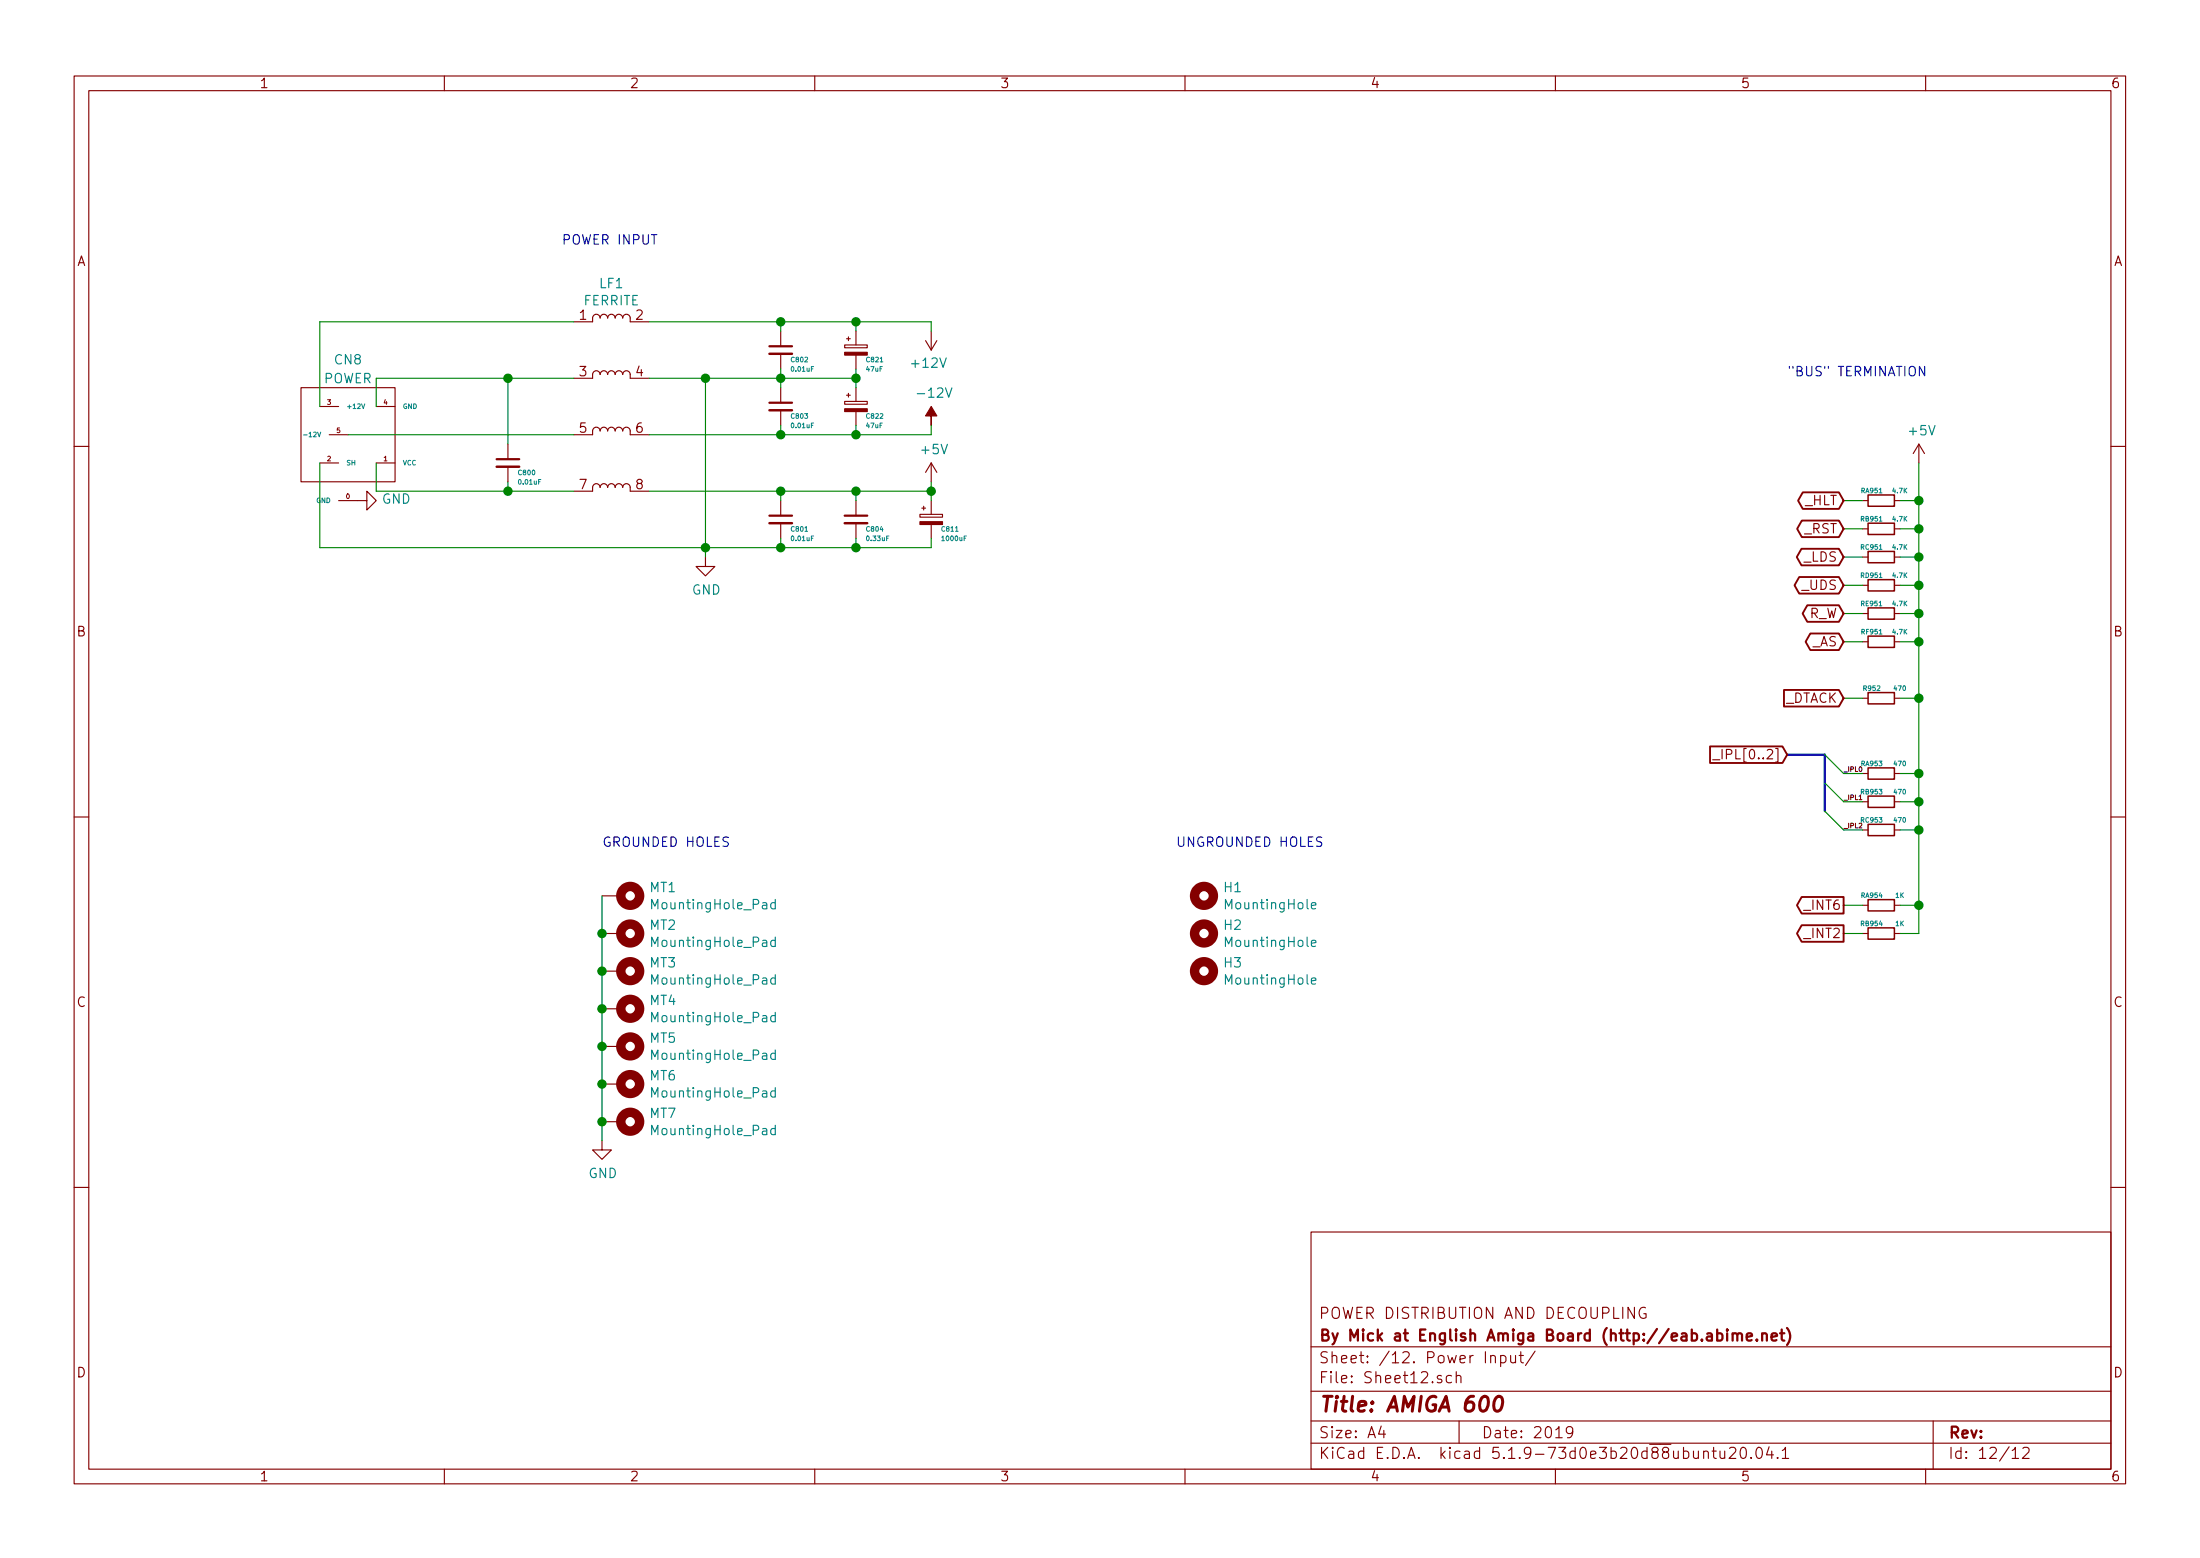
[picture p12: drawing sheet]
EESchema Schematic File Version 4
EELAYER 30 0
EELAYER END
$Descr A4 11693 8268
encoding utf-8
Sheet 12 12
Title "AMIGA 600"
Date "2019"
Rev ""
Comp "By Mick at English Amiga Board (http://eab.abime.net)"
Comment1 "POWER DISTRIBUTION AND DECOUPLING"
Comment2 ""
Comment3 ""
Comment4 ""
$EndDescr
$Comp
L Device:R_Small RA951
U 1 1
P 10000 2650
F 0 "RA951" V 10050 2700 25  0000 C CNN
F 1 "4.7K" V 10050 2550 25  0000 C CNN
F 2 "MyLibrary:SMD_1206" H 10000 2650 50  0001 C CNN
F 3 "~" H 10000 2650 50  0001 C CNN
	1    10000 2650
	0    -1   -1   0   
$EndComp
$Comp
L Device:R_Small RB951
U 1 1
P 10000 2800
F 0 "RB951" V 10050 2850 25  0000 C CNN
F 1 "4.7K" V 10050 2700 25  0000 C CNN
F 2 "MyLibrary:SMD_1206" H 10000 2800 50  0001 C CNN
F 3 "~" H 10000 2800 50  0001 C CNN
	1    10000 2800
	0    -1   -1   0   
$EndComp
$Comp
L Device:R_Small RC951
U 1 1
P 10000 2950
F 0 "RC951" V 10050 3000 25  0000 C CNN
F 1 "4.7K" V 10050 2850 25  0000 C CNN
F 2 "MyLibrary:SMD_1206" H 10000 2950 50  0001 C CNN
F 3 "~" H 10000 2950 50  0001 C CNN
	1    10000 2950
	0    -1   -1   0   
$EndComp
$Comp
L Device:R_Small RD951
U 1 1
P 10000 3100
F 0 "RD951" V 10050 3150 25  0000 C CNN
F 1 "4.7K" V 10050 3000 25  0000 C CNN
F 2 "MyLibrary:SMD_1206" H 10000 3100 50  0001 C CNN
F 3 "~" H 10000 3100 50  0001 C CNN
	1    10000 3100
	0    -1   -1   0   
$EndComp
Text GLabel 9800 2650 0    50   BiDi ~ 0
_HLT
Text GLabel 9800 2800 0    50   BiDi ~ 0
_RST
Text GLabel 9800 2950 0    50   BiDi ~ 0
_LDS
Text GLabel 9800 3100 0    50   BiDi ~ 0
_UDS
Text GLabel 9800 3250 0    50   BiDi ~ 0
R_W
Text GLabel 9800 3400 0    50   BiDi ~ 0
_AS
Wire Wire Line
	9800 2650 9900 2650
Wire Wire Line
	9800 2800 9900 2800
Wire Wire Line
	9800 2950 9900 2950
Wire Wire Line
	9800 3100 9900 3100
Wire Wire Line
	9800 3250 9900 3250
Wire Wire Line
	9800 3400 9900 3400
Wire Wire Line
	10100 2650 10200 2650
Wire Wire Line
	10100 2800 10200 2800
Wire Wire Line
	10100 2950 10200 2950
Wire Wire Line
	10100 3100 10200 3100
Wire Wire Line
	10100 3250 10200 3250
Wire Wire Line
	10100 3400 10200 3400
Connection ~ 10200 2650
Wire Wire Line
	10200 2650 10200 2800
Connection ~ 10200 2800
Wire Wire Line
	10200 2800 10200 2950
Connection ~ 10200 2950
Wire Wire Line
	10200 2950 10200 3100
Connection ~ 10200 3100
Wire Wire Line
	10200 3100 10200 3250
Connection ~ 10200 3250
Wire Wire Line
	10200 3250 10200 3400
Text GLabel 9800 3700 0    50   Input ~ 0
_DTACK
Wire Wire Line
	9800 3700 9900 3700
Wire Wire Line
	10100 3700 10200 3700
Text Label 9800 4250 0    25   ~ 0
_IPL1
Text Label 9800 4100 0    25   ~ 0
_IPL0
Text GLabel 9500 4000 0    50   Input ~ 0
_IPL[0..2]
Wire Wire Line
	9800 4400 9900 4400
Wire Wire Line
	9800 4250 9900 4250
Wire Wire Line
	9800 4100 9900 4100
Text Label 9800 4400 0    25   ~ 0
_IPL2
Entry Wire Line
	9700 4150 9800 4250
Entry Wire Line
	9700 4000 9800 4100
Entry Wire Line
	9700 4300 9800 4400
Wire Bus Line
	9700 4000 9500 4000
Wire Wire Line
	10200 3400 10200 3700
Connection ~ 10200 3400
Connection ~ 10200 3700
Wire Wire Line
	10100 4400 10200 4400
Wire Wire Line
	10100 4250 10200 4250
Wire Wire Line
	10100 4100 10200 4100
Wire Wire Line
	10200 3700 10200 4100
Text GLabel 9800 4800 0    50   Output ~ 0
_INT6
Text GLabel 9800 4950 0    50   Output ~ 0
_INT2
Wire Wire Line
	9800 4800 9900 4800
Wire Wire Line
	9800 4950 9900 4950
Wire Wire Line
	10100 4800 10200 4800
Wire Wire Line
	10100 4950 10200 4950
Text Notes 9500 2000 0    50   ~ 0
"BUS" TERMINATION
$Comp
L Device:C_Small C800
U 1 1
P 2700 2450
F 0 "C800" H 2750 2400 25  0000 L CNN
F 1 "0.01uF" H 2750 2350 25  0000 L CNN
F 2 "MyLibrary:SMD_1206" H 2700 2450 50  0001 C CNN
F 3 "~" H 2700 2450 50  0001 C CNN
	1    2700 2450
	1    0    0    -1  
$EndComp
Wire Wire Line
	2700 2550 2700 2600
Wire Wire Line
	2700 2600 3050 2600
Wire Wire Line
	2700 2350 2700 2000
$Comp
L Device:C_Small C803
U 1 1
P 4150 2150
F 0 "C803" H 4200 2100 25  0000 L CNN
F 1 "0.01uF" H 4200 2050 25  0000 L CNN
F 2 "MyLibrary:SMD_1206" H 4150 2150 50  0001 C CNN
F 3 "~" H 4150 2150 50  0001 C CNN
	1    4150 2150
	1    0    0    -1  
$EndComp
$Comp
L Device:C_Small C802
U 1 1
P 4150 1850
F 0 "C802" H 4200 1800 25  0000 L CNN
F 1 "0.01uF" H 4200 1750 25  0000 L CNN
F 2 "MyLibrary:SMD_1206" H 4150 1850 50  0001 C CNN
F 3 "~" H 4150 1850 50  0001 C CNN
	1    4150 1850
	1    0    0    -1  
$EndComp
$Comp
L Device:C_Small C801
U 1 1
P 4150 2750
F 0 "C801" H 4200 2700 25  0000 L CNN
F 1 "0.01uF" H 4200 2650 25  0000 L CNN
F 2 "MyLibrary:SMD_1206" H 4150 2750 50  0001 C CNN
F 3 "~" H 4150 2750 50  0001 C CNN
	1    4150 2750
	1    0    0    -1  
$EndComp
Wire Wire Line
	4150 2900 4150 2850
Wire Wire Line
	4150 2600 4150 2650
Wire Wire Line
	4150 2300 4150 2250
Wire Wire Line
	4150 2050 4150 2000
Wire Wire Line
	4150 1750 4150 1700
Connection ~ 4150 1700
Wire Wire Line
	4150 1700 4550 1700
$Comp
L Device:C_Small C804
U 1 1
P 4550 2750
F 0 "C804" H 4600 2700 25  0000 L CNN
F 1 "0.33uF" H 4600 2650 25  0000 L CNN
F 2 "MyLibrary:SMD_1210" H 4550 2750 50  0001 C CNN
F 3 "~" H 4550 2750 50  0001 C CNN
	1    4550 2750
	1    0    0    -1  
$EndComp
Wire Wire Line
	4150 2900 4550 2900
Wire Wire Line
	4550 2900 4550 2850
Wire Wire Line
	4550 2650 4550 2600
Wire Wire Line
	4550 2600 4150 2600
Connection ~ 4150 2600
Connection ~ 4550 2600
$Comp
L Device:CP_Small C822
U 1 1
P 4550 2150
AR Path="/5D417E4B" Ref="C822"  Part="1" 
AR Path="/5DA314AD/5D417E4B" Ref="C822"  Part="1" 
F 0 "C822" H 4600 2100 25  0000 L CNN
F 1 "47uF" H 4600 2050 25  0000 L CNN
F 2 "MyLibrary:C_SMD_D6.3" H 4550 2150 50  0001 C CNN
F 3 "~" H 4550 2150 50  0001 C CNN
	1    4550 2150
	1    0    0    -1  
$EndComp
$Comp
L Device:CP_Small C821
U 1 1
P 4550 1850
AR Path="/5D41A95D" Ref="C821"  Part="1" 
AR Path="/5DA314AD/5D41A95D" Ref="C821"  Part="1" 
F 0 "C821" H 4600 1800 25  0000 L CNN
F 1 "47uF" H 4600 1750 25  0000 L CNN
F 2 "MyLibrary:C_SMD_D6.3" H 4550 1850 50  0001 C CNN
F 3 "~" H 4550 1850 50  0001 C CNN
	1    4550 1850
	1    0    0    -1  
$EndComp
Wire Wire Line
	4550 1950 4550 2000
Wire Wire Line
	4550 2250 4550 2300
Wire Wire Line
	4550 2300 4150 2300
Connection ~ 4150 2300
Wire Wire Line
	4550 1750 4550 1700
Connection ~ 4550 1700
Wire Wire Line
	4950 1700 4950 1750
Connection ~ 4150 2000
Wire Wire Line
	4150 2000 4150 1950
Wire Wire Line
	4150 2000 4550 2000
Connection ~ 4550 2000
Wire Wire Line
	4550 2000 4550 2050
Wire Wire Line
	4550 2900 4950 2900
Connection ~ 4550 2900
Wire Wire Line
	4950 2600 4950 2550
Wire Wire Line
	4950 2900 4950 2850
Wire Wire Line
	4950 2600 4950 2650
Connection ~ 4950 2600
Text Notes 3500 1300 2    50   ~ 0
POWER INPUT
Connection ~ 4150 2900
Connection ~ 4550 2300
Wire Wire Line
	4550 2300 4950 2300
Wire Wire Line
	4950 2300 4950 2250
Connection ~ 3750 2000
Wire Wire Line
	3750 2000 4150 2000
Connection ~ 3750 2900
Wire Wire Line
	3750 2900 4150 2900
Wire Wire Line
	4550 2600 4950 2600
Wire Wire Line
	4550 1700 4950 1700
$Comp
L Device:R_Small RF951
U 1 1
P 10000 3400
F 0 "RF951" V 10050 3450 25  0000 C CNN
F 1 "4.7K" V 10050 3300 25  0000 C CNN
F 2 "MyLibrary:SMD_1206" H 10000 3400 50  0001 C CNN
F 3 "~" H 10000 3400 50  0001 C CNN
	1    10000 3400
	0    -1   -1   0   
$EndComp
$Comp
L Device:R_Small RE951
U 1 1
P 10000 3250
F 0 "RE951" V 10050 3300 25  0000 C CNN
F 1 "4.7K" V 10050 3150 25  0000 C CNN
F 2 "MyLibrary:SMD_1206" H 10000 3250 50  0001 C CNN
F 3 "~" H 10000 3250 50  0001 C CNN
	1    10000 3250
	0    -1   -1   0   
$EndComp
$Comp
L Device:R_Small RB954
U 1 1
P 10000 4950
F 0 "RB954" V 10050 5000 25  0000 C CNN
F 1 "1K" V 10050 4850 25  0000 C CNN
F 2 "MyLibrary:SMD_1206" H 10000 4950 50  0001 C CNN
F 3 "~" H 10000 4950 50  0001 C CNN
	1    10000 4950
	0    -1   -1   0   
$EndComp
$Comp
L Device:R_Small RA954
U 1 1
P 10000 4800
F 0 "RA954" V 10050 4850 25  0000 C CNN
F 1 "1K" V 10050 4700 25  0000 C CNN
F 2 "MyLibrary:SMD_1206" H 10000 4800 50  0001 C CNN
F 3 "~" H 10000 4800 50  0001 C CNN
	1    10000 4800
	0    -1   -1   0   
$EndComp
$Comp
L Device:R_Small R952
U 1 1
P 10000 3700
F 0 "R952" V 10050 3750 25  0000 C CNN
F 1 "470" V 10050 3600 25  0000 C CNN
F 2 "MyLibrary:SMD_1206" H 10000 3700 50  0001 C CNN
F 3 "~" H 10000 3700 50  0001 C CNN
	1    10000 3700
	0    -1   -1   0   
$EndComp
$Comp
L Device:R_Small RC953
U 1 1
P 10000 4400
F 0 "RC953" V 10050 4450 25  0000 C CNN
F 1 "470" V 10050 4300 25  0000 C CNN
F 2 "MyLibrary:SMD_1206" H 10000 4400 50  0001 C CNN
F 3 "~" H 10000 4400 50  0001 C CNN
	1    10000 4400
	0    -1   -1   0   
$EndComp
$Comp
L Device:R_Small RB953
U 1 1
P 10000 4250
F 0 "RB953" V 10050 4300 25  0000 C CNN
F 1 "470" V 10050 4150 25  0000 C CNN
F 2 "MyLibrary:SMD_1206" H 10000 4250 50  0001 C CNN
F 3 "~" H 10000 4250 50  0001 C CNN
	1    10000 4250
	0    -1   -1   0   
$EndComp
$Comp
L Device:R_Small RA953
U 1 1
P 10000 4100
F 0 "RA953" V 10050 4150 25  0000 C CNN
F 1 "470" V 10050 4000 25  0000 C CNN
F 2 "MyLibrary:SMD_1206" H 10000 4100 50  0001 C CNN
F 3 "~" H 10000 4100 50  0001 C CNN
	1    10000 4100
	0    -1   -1   0   
$EndComp
Text Notes 3200 4500 0    50   ~ 0
GROUNDED HOLES
Text Notes 6250 4500 0    50   ~ 0
UNGROUNDED HOLES
$Comp
L MyLibrary:POWER CN8
U 1 1
P 1850 2300
AR Path="/5D3F6003" Ref="CN8"  Part="1" 
AR Path="/5DA314AD/5D3F6003" Ref="CN8"  Part="1" 
F 0 "CN8" H 1850 2700 50  0000 C CNN
F 1 "POWER" H 1850 2600 50  0000 C CNN
F 2 "MyLibrary:Power" H 1850 2300 50  0001 C CNN
F 3 "" H 1850 2300 50  0001 C CNN
	1    1850 2300
	1    0    0    -1  
$EndComp
Wire Wire Line
	1850 2300 3050 2300
Wire Wire Line
	2000 2150 2000 2000
Wire Wire Line
	2000 2000 2700 2000
Connection ~ 2700 2000
Wire Wire Line
	1700 2150 1700 1700
Wire Wire Line
	1700 1700 3050 1700
Wire Wire Line
	2000 2450 2000 2600
Wire Wire Line
	2000 2600 2700 2600
Connection ~ 2700 2600
Wire Wire Line
	1700 2450 1700 2900
Wire Wire Line
	1700 2900 3750 2900
$Comp
L Mechanical:MountingHole_Pad MT1
U 1 1
P 3300 4750
F 0 "MT1" V 3254 4900 50  0000 L CNN
F 1 "MountingHole_Pad" V 3345 4900 50  0000 L CNN
F 2 "MyLibrary:MT1-4" H 3300 4750 50  0001 C CNN
F 3 "~" H 3300 4750 50  0001 C CNN
	1    3300 4750
	0    1    1    0   
$EndComp
$Comp
L Mechanical:MountingHole_Pad MT2
U 1 1
P 3300 4950
F 0 "MT2" V 3254 5100 50  0000 L CNN
F 1 "MountingHole_Pad" V 3345 5100 50  0000 L CNN
F 2 "MyLibrary:MT1-4" H 3300 4950 50  0001 C CNN
F 3 "~" H 3300 4950 50  0001 C CNN
	1    3300 4950
	0    1    1    0   
$EndComp
$Comp
L Mechanical:MountingHole_Pad MT3
U 1 1
P 3300 5150
F 0 "MT3" V 3254 5300 50  0000 L CNN
F 1 "MountingHole_Pad" V 3345 5300 50  0000 L CNN
F 2 "MyLibrary:MT1-4" H 3300 5150 50  0001 C CNN
F 3 "~" H 3300 5150 50  0001 C CNN
	1    3300 5150
	0    1    1    0   
$EndComp
$Comp
L Mechanical:MountingHole_Pad MT4
U 1 1
P 3300 5350
F 0 "MT4" V 3254 5500 50  0000 L CNN
F 1 "MountingHole_Pad" V 3345 5500 50  0000 L CNN
F 2 "MyLibrary:MT1-4" H 3300 5350 50  0001 C CNN
F 3 "~" H 3300 5350 50  0001 C CNN
	1    3300 5350
	0    1    1    0   
$EndComp
$Comp
L Mechanical:MountingHole_Pad MT5
U 1 1
P 3300 5550
F 0 "MT5" V 3254 5700 50  0000 L CNN
F 1 "MountingHole_Pad" V 3345 5700 50  0000 L CNN
F 2 "MyLibrary:MT5" H 3300 5550 50  0001 C CNN
F 3 "~" H 3300 5550 50  0001 C CNN
	1    3300 5550
	0    1    1    0   
$EndComp
$Comp
L Mechanical:MountingHole_Pad MT6
U 1 1
P 3300 5750
F 0 "MT6" V 3254 5900 50  0000 L CNN
F 1 "MountingHole_Pad" V 3345 5900 50  0000 L CNN
F 2 "MyLibrary:MT6" H 3300 5750 50  0001 C CNN
F 3 "~" H 3300 5750 50  0001 C CNN
	1    3300 5750
	0    1    1    0   
$EndComp
$Comp
L Mechanical:MountingHole_Pad MT7
U 1 1
P 3300 5950
F 0 "MT7" V 3254 6100 50  0000 L CNN
F 1 "MountingHole_Pad" V 3345 6100 50  0000 L CNN
F 2 "MyLibrary:MT7" H 3300 5950 50  0001 C CNN
F 3 "~" H 3300 5950 50  0001 C CNN
	1    3300 5950
	0    1    1    0   
$EndComp
Wire Wire Line
	3200 4750 3200 4950
Connection ~ 3200 4950
Wire Wire Line
	3200 4950 3200 5150
Connection ~ 3200 5150
Wire Wire Line
	3200 5150 3200 5350
Connection ~ 3200 5350
Wire Wire Line
	3200 5350 3200 5550
Connection ~ 3200 5550
Wire Wire Line
	3200 5550 3200 5750
Connection ~ 3200 5750
Wire Wire Line
	3200 5750 3200 5950
Connection ~ 3200 5950
Wire Wire Line
	3200 5950 3200 6050
$Comp
L Mechanical:MountingHole H1
U 1 1
P 6400 4750
F 0 "H1" H 6500 4796 50  0000 L CNN
F 1 "MountingHole" H 6500 4705 50  0000 L CNN
F 2 "MyLibrary:Hole" H 6400 4750 50  0001 C CNN
F 3 "~" H 6400 4750 50  0001 C CNN
	1    6400 4750
	1    0    0    -1  
$EndComp
$Comp
L Mechanical:MountingHole H2
U 1 1
P 6400 4950
F 0 "H2" H 6500 4996 50  0000 L CNN
F 1 "MountingHole" H 6500 4905 50  0000 L CNN
F 2 "MyLibrary:Hole" H 6400 4950 50  0001 C CNN
F 3 "~" H 6400 4950 50  0001 C CNN
	1    6400 4950
	1    0    0    -1  
$EndComp
$Comp
L Mechanical:MountingHole H3
U 1 1
P 6400 5150
F 0 "H3" H 6500 5196 50  0000 L CNN
F 1 "MountingHole" H 6500 5105 50  0000 L CNN
F 2 "MyLibrary:Hole" H 6400 5150 50  0001 C CNN
F 3 "~" H 6400 5150 50  0001 C CNN
	1    6400 5150
	1    0    0    -1  
$EndComp
Connection ~ 10200 4100
Connection ~ 10200 4250
Connection ~ 10200 4400
Wire Wire Line
	10200 4100 10200 4250
Wire Wire Line
	10200 4250 10200 4400
Wire Wire Line
	10200 4400 10200 4800
Connection ~ 10200 4800
Wire Wire Line
	10200 4800 10200 4950
Wire Wire Line
	10200 2450 10200 2650
Wire Wire Line
	3750 2900 3750 2950
$Comp
L Device:CP_Small C811
U 1 1
P 4950 2750
AR Path="/5D42FDA4" Ref="C811"  Part="1" 
AR Path="/5DA314AD/5D42FDA4" Ref="C811"  Part="1" 
F 0 "C811" H 5000 2700 25  0000 L CNN
F 1 "1000uF" H 5000 2650 25  0000 L CNN
F 2 "MyLibrary:C_RAD_P5" H 4950 2750 50  0001 C CNN
F 3 "~" H 4950 2750 50  0001 C CNN
	1    4950 2750
	1    0    0    -1  
$EndComp
$Comp
L MyLibrary:FERRITE LF1
U 1 1
P 3250 1800
F 0 "LF1" H 3250 2105 50  0000 C CNN
F 1 "FERRITE" H 3250 2014 50  0000 C CNN
F 2 "MyLibrary:Ferrite" H 3250 1700 50  0001 C CNN
F 3 "~" H 3250 1700 50  0001 C CNN
	1    3250 1800
	1    0    0    -1  
$EndComp
Wire Wire Line
	3450 1700 4150 1700
Wire Wire Line
	3050 2000 2700 2000
Wire Wire Line
	3450 2000 3750 2000
Wire Wire Line
	3450 2300 4150 2300
Wire Wire Line
	3450 2600 4150 2600
$Comp
L power:GND #PWR?
U 1 1
P 3750 2950
AR Path="/5E01FB57/5FA804E4" Ref="#PWR?"  Part="1" 
AR Path="/5D611ECC/5FA804E4" Ref="#PWR?"  Part="1" 
AR Path="/5DA314AD/5FA804E4" Ref="#PWR0270"  Part="1" 
F 0 "#PWR0270" H 3750 2700 50  0001 C CNN
F 1 "GND" H 3755 2777 50  0000 C CNN
F 2 "" H 3750 2950 50  0001 C CNN
F 3 "" H 3750 2950 50  0001 C CNN
	1    3750 2950
	1    0    0    -1  
$EndComp
$Comp
L power:GND #PWR0273
U 1 1
P 1900 2650
F 0 "#PWR0273" H 1900 2400 50  0001 C CNN
F 1 "GND" V 1905 2522 50  0000 R CNN
F 2 "" H 1900 2650 50  0001 C CNN
F 3 "" H 1900 2650 50  0001 C CNN
	1    1900 2650
	0    -1   -1   0   
$EndComp
$Comp
L power:GND #PWR?
U 1 1
P 3200 6050
AR Path="/5E01FB57/5FA965E3" Ref="#PWR?"  Part="1" 
AR Path="/5D611ECC/5FA965E3" Ref="#PWR?"  Part="1" 
AR Path="/5DA314AD/5FA965E3" Ref="#PWR0274"  Part="1" 
F 0 "#PWR0274" H 3200 5800 50  0001 C CNN
F 1 "GND" H 3205 5877 50  0000 C CNN
F 2 "" H 3200 6050 50  0001 C CNN
F 3 "" H 3200 6050 50  0001 C CNN
	1    3200 6050
	1    0    0    -1  
$EndComp
Wire Wire Line
	3750 2000 3750 2900
$Comp
L power:+12V #PWR0275
U 1 1
P 4950 1750
F 0 "#PWR0275" H 4950 1600 50  0001 C CNN
F 1 "+12V" H 4965 1923 50  0000 C CNN
F 2 "" H 4950 1750 50  0001 C CNN
F 3 "" H 4950 1750 50  0001 C CNN
	1    4950 1750
	-1   0    0    1   
$EndComp
$Comp
L power:-12V #PWR0276
U 1 1
P 4950 2250
F 0 "#PWR0276" H 4950 2350 50  0001 C CNN
F 1 "-12V" H 4965 2423 50  0000 C CNN
F 2 "" H 4950 2250 50  0001 C CNN
F 3 "" H 4950 2250 50  0001 C CNN
	1    4950 2250
	1    0    0    -1  
$EndComp
$Comp
L power:+5V #PWR?
U 1 1
P 4950 2550
AR Path="/60A725F5" Ref="#PWR?"  Part="1" 
AR Path="/5DA314AD/60A725F5" Ref="#PWR0278"  Part="1" 
F 0 "#PWR0278" H 4950 2400 50  0001 C CNN
F 1 "+5V" H 4965 2723 50  0000 C CNN
F 2 "" H 4950 2550 50  0001 C CNN
F 3 "" H 4950 2550 50  0001 C CNN
	1    4950 2550
	1    0    0    -1  
$EndComp
$Comp
L power:+5V #PWR?
U 1 1
P 10200 2450
AR Path="/60A771E1" Ref="#PWR?"  Part="1" 
AR Path="/5DA314AD/60A771E1" Ref="#PWR0279"  Part="1" 
F 0 "#PWR0279" H 10200 2300 50  0001 C CNN
F 1 "+5V" H 10215 2623 50  0000 C CNN
F 2 "" H 10200 2450 50  0001 C CNN
F 3 "" H 10200 2450 50  0001 C CNN
	1    10200 2450
	1    0    0    -1  
$EndComp
Wire Bus Line
	9700 4000 9700 4300
$EndSCHEMATC
